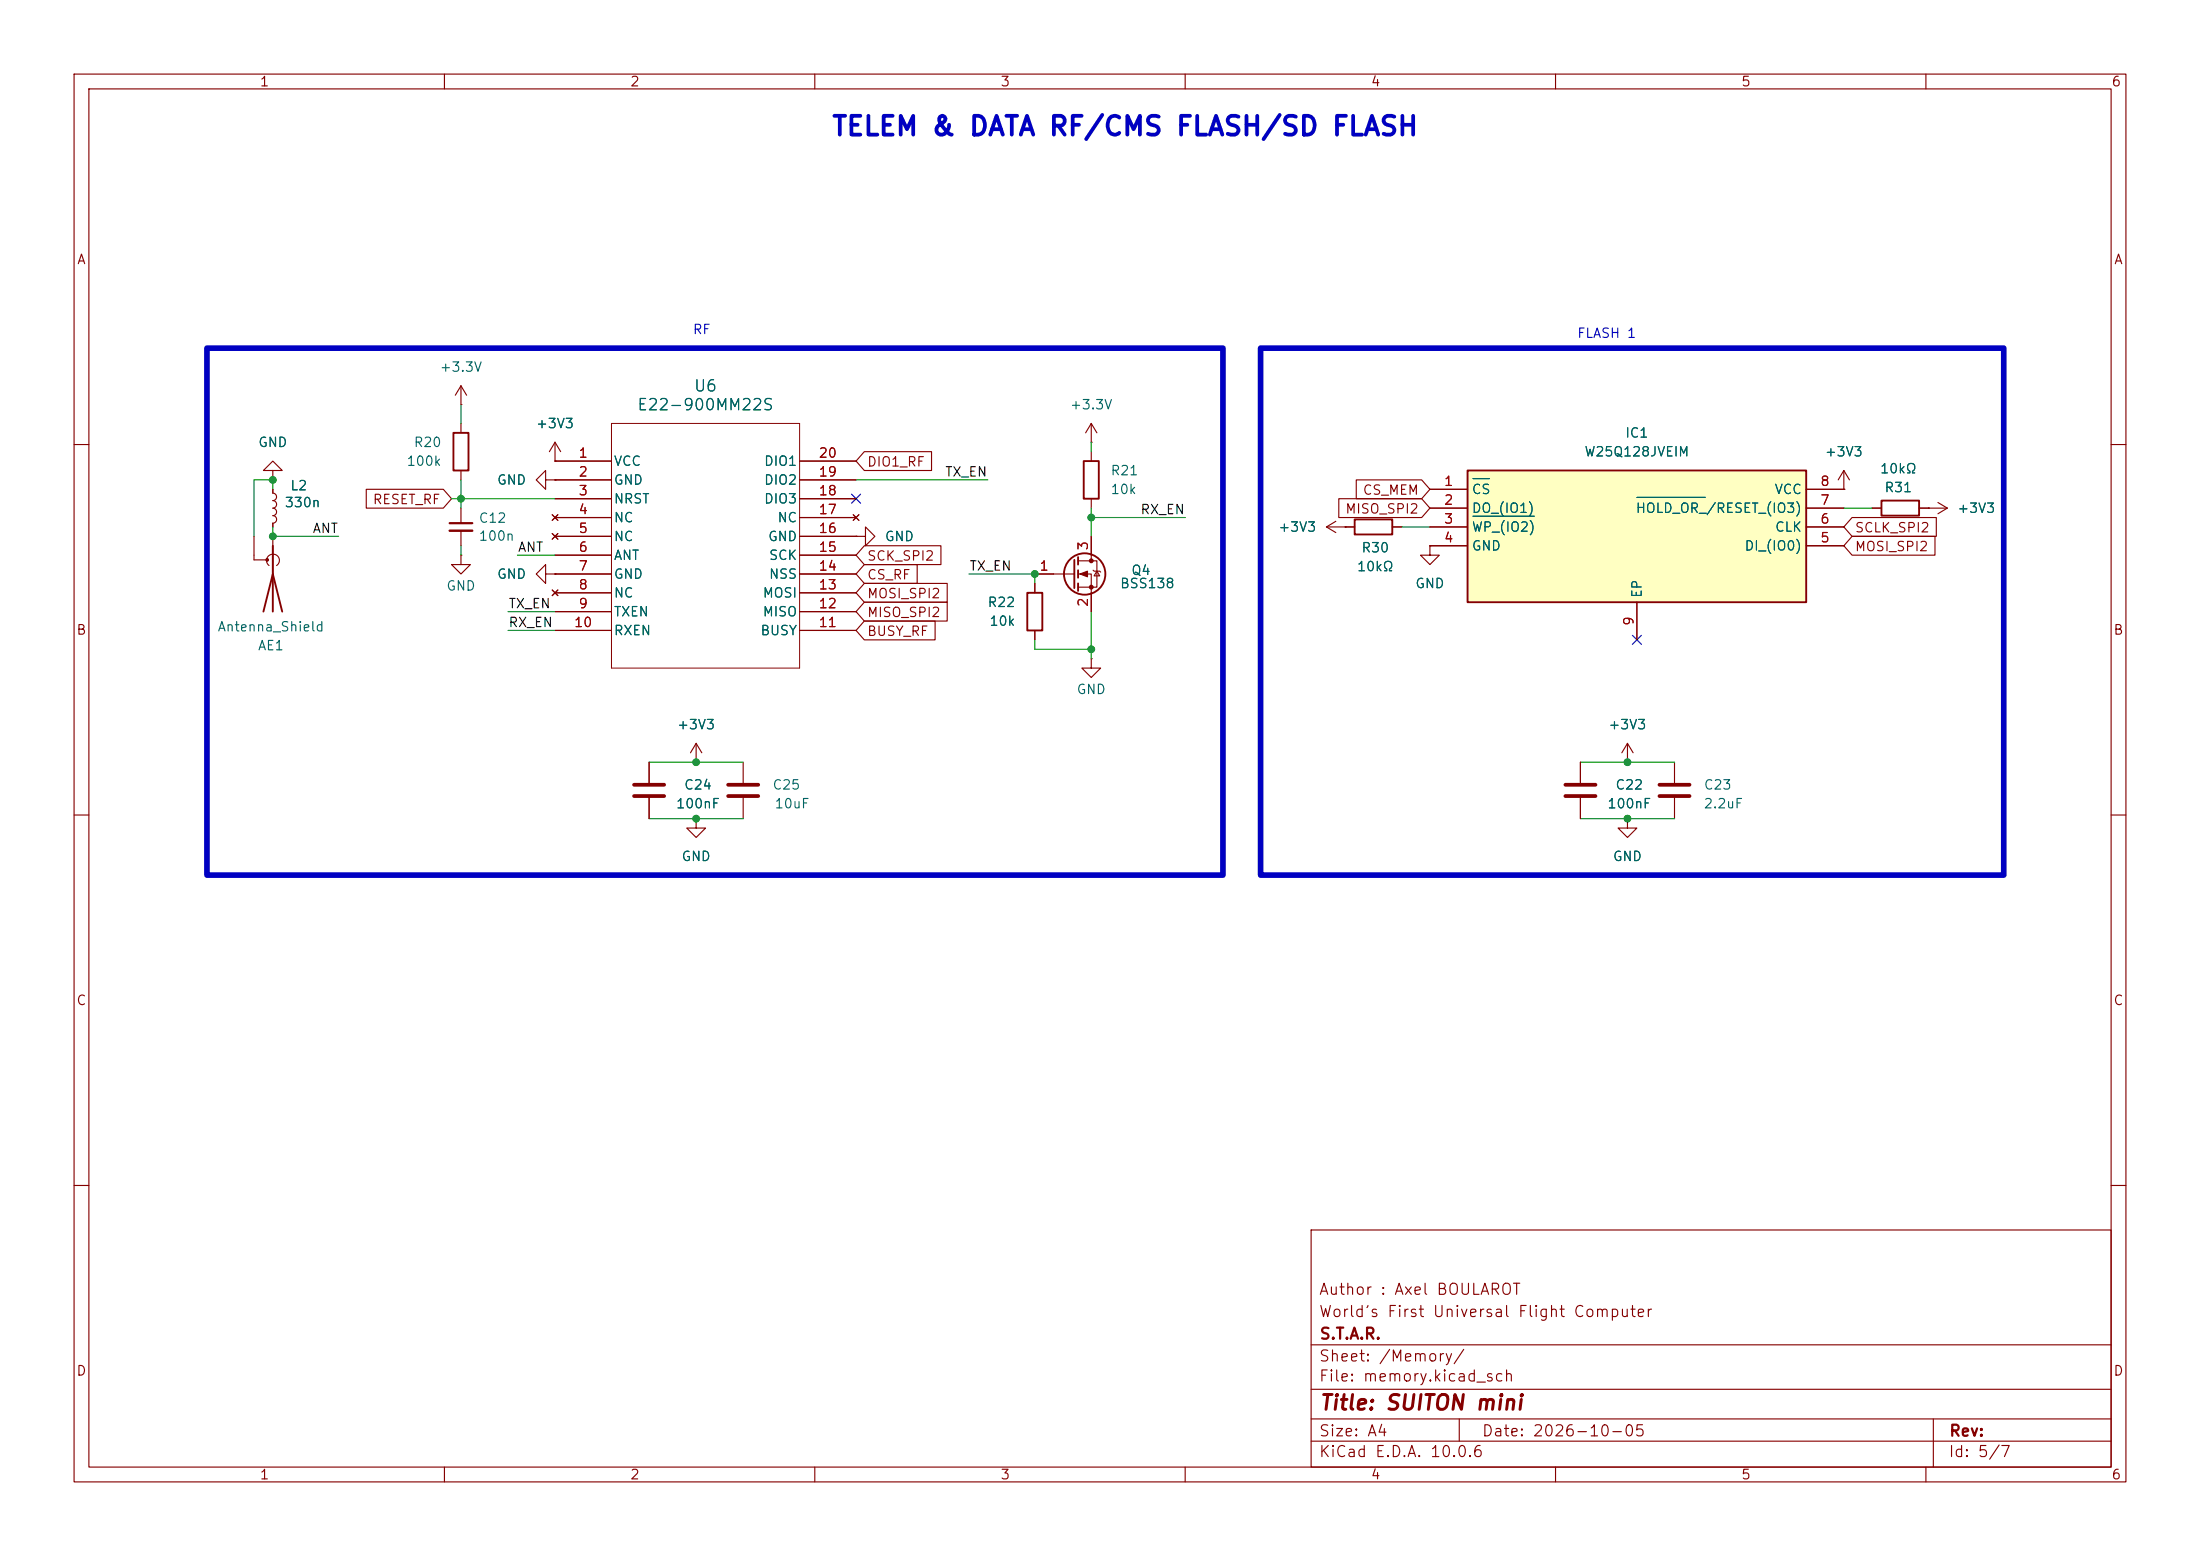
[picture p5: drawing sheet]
<svg xmlns="http://www.w3.org/2000/svg" width="297mm" height="210mm" viewBox="0 0 297 210" stroke-linecap="round" stroke-linejoin="round" font-family="sans-serif">
<g fill="none" stroke="#840000" stroke-width=".15">
<path d="M10 10h277v190h-277zM12 12h273v186h-273zM60 10v2M110 10v2M160 10v2M210 10v2M260 10v2M62.2 54.6h.1M62.2 52.1v2.5M62.2 57.2v1.2M62.2 52.1l-.7 1.2M62.2 52.1l.8 1.2"/>
<path d="M147.3 59.7h.1M147.3 57.2l-.7 1.2M147.3 57.2l.8 1.2M147.3 57.2v2.5M10 60h2M34.3 72.4v3.2h1.8M36.3 76.3a.85 .85 0 0 1-.1-1.2 .85 .85 0 0 1 1.3 0 .85 .85 0 0 1-.2 1.2M36.8 66v.6a.5 .5 0 0 1 .5 .5 .5 .5 0 0 1-.5 .5 .51 .51 0 0 1 .5 .5 .51 .51 0 0 1-.5 .5 .5 .5 0 0 1 .5 .5 .5 .5 0 0 1-.5 .5 .51 .51 0 0 1 .5 .5 .51 .51 0 0 1-.5 .5v.5M36.8 63.5h1.3l-1.3-1.3-1.2 1.3h1.2v1.3M36.8 64.8h.1M36.8 72.4v5.1M62.2 63.5v1.3"/>
<path d="M62.2 68.6v2M62.2 71.6v2.1M73.7 77.5v-1.3l-1.3 1.3 1.3 1.2v-1.2h1.2M74.9 77.5h.1M115.6 72.4h1.2v-1.3l1.3 1.3-1.3 1.3v-1.3M115.6 72.4h.1M139.7 78.7v1.3M179.1 71.1h3.8M179.1 71.1l1.2 .8M180.3 70.4l-1.2 .7M181.6 71.1h.1M188 71.1h1.2"/>
<path d="M193 73.7v1.2h1.3l-1.3 1.3-1.2-1.3h1.2M193 73.7h.1M248.9 66h.1M248.9 63.5l-.7 1.3M248.9 63.5l.8 1.3M248.9 63.5v2.5M252.7 68.6h1.3M259.1 68.6h1.2M285 60h2M139.7 85.1v1.3M147.3 88.9v1.3h1.3l-1.3 1.2-1.3-1.2h1.3M147.3 88.9h.1"/>
<path d="M10 110h2M213.4 102.9v2.8M213.4 107.7v2.8M219.7 102.9h.1M219.7 110.5v1.3h1.3l-1.3 1.2-1.3-1.2h1.3M219.7 110.5h.1M219.7 100.3l-.8 1.3M219.7 100.3l.8 1.3M219.7 100.3v2.6M226.1 102.9v2.8M226.1 107.7v2.8M285 110h2"/>
<path d="M10 160h2M177 166h108v32h-108zM285 160h2M60 198v2M110 198v2M160 198v2M177 194.5h108M177 191.5h108M177 187.5h108M177 181.5h108M197 191.5v3M210 198v2"/>
<path d="M260 198v2M261 191.5v6.5"/>
</g>
<path d="M211.3 107.4h4.1M211.3 105.9h4.1M224 107.4h4.1M224 105.9h4.1" fill="none" stroke="#840000" stroke-width=".51"/>
<path d="M60.7 70.6h3.1" fill="none" stroke="#840000" stroke-width=".3"/>
<path d="M60.7 71.6h3.1" fill="none" stroke="#840000" stroke-width=".33"/>
<path d="M61.2 58.4h2v5.1h-2zM36.8 73.7v8.9M182.9 70.1h5.1v2h-5.1zM254 67.6h5.1v2h-5.1zM35.6 82.6l1.2-5.1 1.3 5.1M138.7 80h2v5.1h-2z" fill="none" stroke="#840000" stroke-width=".25"/>
<circle cx="36.1" cy="75.6" r=".18" fill="#840000" stroke="#840000" stroke-width=".15"/>
<path d="M198.1 63.5h45.7v17.8h-45.7z" fill="#ffffc2"/>
<g fill="none" stroke="#840000" stroke-width=".25">
<path d="M145 75.6v3.8M145.5 75.2v1M145.5 77v1M145.5 78.7v1.1M146.3 62.2h2v5.1h-2zM198.1 63.5h45.7v17.8h-45.7z"/>
<circle cx="146.4" cy="77.5" r="2.79"/>
</g>
<g fill="none" stroke="#840000" stroke-width=".15">
<path d="M74.9 59.7l-.7 1.3M74.9 59.7l.8 1.3M74.9 59.7v2.5M36.8 64.8h.1M36.8 66v.5M36.8 70.6v.5M49.4 66h10.4l1.2 1.3-1.2 1.3h-10.4zM62.2 74.9v1.3h1.3l-1.3 1.3-1.2-1.3h1.2M62.2 74.9h.1M73.7 64.8v-1.3l-1.3 1.3 1.3 1.2v-1.2h1.2M74.5 69.5l.8 .7M74.5 72l.8 .8"/>
<path d="M74.5 79.6l.8 .8M74.9 64.8h.1M74.9 62.2h.1M74.9 77.5h.1M74.9 77.5h7.6M74.9 62.2h7.6M74.9 64.8h7.6M74.9 67.3h7.6M74.9 69.9h7.6M74.9 72.4h7.6M74.9 74.9h7.6M75.3 69.5l-.8 .7"/>
<path d="M75.3 72l-.8 .8M75.3 79.6l-.8 .8M107.9 77.5h7.7M107.9 62.2h7.7M107.9 64.8h7.7M107.9 67.3h7.7M107.9 69.9h7.7M107.9 72.4h7.7M107.9 74.9h7.7M115.2 69.5l.8 .7M115.6 72.4h.1M116 69.5l-.8 .7"/>
<path d="M116.7 73.7h10.3v2.5h-10.3l-1.1-1.3zM116.7 78.7h11.2v2.6h-11.2l-1.1-1.3zM116.7 76.2h7.1v2.5h-7.1l-1.1-1.2zM116.7 61h9.1v2.5h-9.1l-1.1-1.3zM139.7 77.5h5.3M139.7 78.7v1.3M145.5 75.7h2.6v3.5h-2.6M145.5 77.5h1.8v5.1M147.3 61v1.2M147.3 67.3v1.3M147.3 72.4v3.3M147.6 77l.1 .1h.8l.1 .1"/>
<path d="M148.1 77.1l.4 .6h-.8zM180.7 67.3h11.2l1.1 1.3-1.1 1.3h-11.2zM181.6 71.1h.1M181.6 71.1h1.3M183.1 64.8h8.8l1.1 1.2-1.1 1.3h-8.8zM188 71.1h1.2M193 73.7h.1M193 66h5.1M193 68.6h5.1M193 71.1h5.1M193 73.7h5.1M243.8 66h5.1"/>
<path d="M243.8 68.6h5.1M243.8 71.1h5.1M243.8 73.7h5.1M248.9 66h.1M250 72.4h11.2v2.5h-11.2l-1.1-1.2zM250 69.8h11.4v2.6h-11.4l-1.1-1.3zM252.7 68.6h1.3M259.1 68.6h3.8M260.3 68.6h.1M261.6 67.8l1.3 .8M262.9 68.6l-1.3 .7M74.9 80h7.6"/>
<path d="M74.9 82.6h7.6M74.9 85.1h7.6M107.9 80h7.7M107.9 82.6h7.7M107.9 85.1h7.7M116.7 81.3h11.2v2.5h-11.2l-1.1-1.2zM116.7 83.8h9.5v2.6h-9.5l-1.1-1.3zM139.7 85.1v1.3M221 81.3v5.1M87.6 102.9v2.8M87.6 107.7v2.8M94 110.5v1.3h1.2l-1.2 1.2-1.3-1.2h1.3"/>
<path d="M94 110.5h.1M94 102.9h.1M94 100.3l-.8 1.3M94 100.3l.7 1.3M94 100.3v2.6M100.3 102.9v2.8M100.3 107.7v2.8M213.4 102.9v2.8M213.4 107.7v2.8M219.7 102.9h.1M219.7 110.5h.1"/>
</g>
<path d="M198.9 64.6h2.2M198.9 69.7h8.2M221 67.1h9.2" fill="none" stroke="#006464" stroke-width=".15"/>
<path d="M85.6 107.4h4.1M85.6 105.9h4.1M98.3 107.4h4.1M98.3 105.9h4.1" fill="none" stroke="#840000" stroke-width=".51"/>
<g fill="#840000" stroke="#840000" stroke-width=".15">
<path d="M145.8 77.5l1-.4v.8z"/>
<circle cx="147.3" cy="75.7" r=".25"/>
<circle cx="147.3" cy="79.2" r=".25"/>
</g>
<path d="M82.5 57.2h25.4v33h-25.4z" fill="none" stroke="#840000" stroke-width=".14"/>
<g fill="none" stroke="#009600" stroke-width=".15">
<path d="M62.2 54.6v2.6M147.3 59.7v1.3M36.8 71.1v1.3h8.9M36.8 66v-1.2h-2.5v7.6M61 67.3h13.9M62.2 64.8v3.8M62.2 73.7v1.2M69.8 74.9h5.1M115.6 64.8h17.7M130.8 77.5h8.9v1.2M147.3 68.6v3.8M147.3 69.9h12.7"/>
<path d="M189.2 71.1h3.8M248.9 68.6h3.8M68.6 82.6h6.3M68.6 85.1h6.3M139.7 86.4v1.2h7.6M147.3 82.6v6.3M87.6 110.5h12.7M87.6 102.9h12.7M213.4 110.5h12.7M213.4 102.9h12.7"/>
</g>
<path d="M115 66.7l1.2 1.2M116.2 66.7l-1.2 1.2M220.4 85.8l1.2 1.2M221.6 85.8l-1.2 1.2" fill="none" stroke="#000084" stroke-width=".15"/>
<path d="M27.9 47h137.2v71.1h-137.2zM170.2 47h100.3v71.1h-100.3z" fill="none" stroke="#0000c2" stroke-width=".76"/>
<g fill="#009600" stroke="#009600" stroke-width=".14">
<circle cx="219.7" cy="102.9" r=".46"/>
<circle cx="219.7" cy="110.5" r=".46"/>
<circle cx="139.7" cy="77.5" r=".46"/>
<circle cx="147.3" cy="69.9" r=".46"/>
<circle cx="62.2" cy="67.3" r=".46"/>
<circle cx="36.8" cy="64.8" r=".46"/>
<circle cx="36.8" cy="72.4" r=".46"/>
<circle cx="147.3" cy="87.6" r=".46"/>
<circle cx="94" cy="110.5" r=".46"/>
<circle cx="94" cy="102.9" r=".46"/>
</g>
<text font-size="2.5" fill="#0000c2" x="112.1" y="18.9">TELEM &amp; DATA RF/CMS FLASH/SD FLASH</text>
<text font-size="2" fill="#840000" x="178" y="190.8">Title: SUITON mini</text>
<g font-size="1.5" fill="#006464">
<text x="93.6" y="53.2">U6</text>
<text x="85.9" y="55.8">E22-900MM22S</text>
</g>
<g font-size="1.5" fill="#840000">
<text x="178" y="178.1">World’s First Universal Flight Computer</text>
<text x="178" y="175.1">Author : Axel BOULAROT</text>
<text x="178" y="184.1">Sheet: /Memory/</text>
<text x="178" y="181.1">S.T.A.R.</text>
<text x="178" y="186.8">File: memory.kicad_sch</text>
<text x="178" y="197">KiCad E.D.A. 10.0.6</text>
<text x="178" y="194.2">Size: A4</text>
<text x="200" y="194.2">Date: 2026-10-05</text>
<text x="263" y="197">Id: 5/7</text>
<text x="263" y="194.2">Rev:</text>
</g>
<g font-size="1.3" fill="#840000">
<text x="35" y="12">1</text>
<text x="85" y="12">2</text>
<text x="135" y="12">3</text>
<text x="185" y="12">4</text>
<text x="235" y="12">5</text>
<text x="285" y="12">6</text>
<text x="10.3" y="36">A</text>
<text x="285.3" y="36">A</text>
<text x="117" y="63.3">DIO1_RF</text>
<text x="50.2" y="68.4">RESET_RF</text>
<text x="181.5" y="69.6">MISO_SPI2</text>
<text x="183.9" y="67.1">CS_MEM</text>
<text x="117" y="76">SCK_SPI2</text>
<text x="250.3" y="74.7">MOSI_SPI2</text>
<text x="250.3" y="72.2">SCLK_SPI2</text>
<text x="117" y="83.6">MISO_SPI2</text>
<text x="117" y="81.1">MOSI_SPI2</text>
<text x="117" y="78.5">CS_RF</text>
<text x="10.2" y="86">B</text>
<text x="117" y="86.1">BUSY_RF</text>
<text x="285.2" y="86">B</text>
<text x="10.2" y="136">C</text>
<text x="285.2" y="136">C</text>
<text x="10.2" y="186">D</text>
<text x="285.2" y="186">D</text>
<text x="35" y="200">1</text>
<text x="85" y="200">2</text>
<text x="135" y="200">3</text>
<text x="185" y="200">4</text>
<text x="235" y="200">5</text>
<text x="285" y="200">6</text>
</g>
<g font-size="1.3" fill="#0000c2">
<text x="93.4" y="45.4">RF</text>
<text x="212.8" y="45.9">FLASH 1</text>
</g>
<g font-size="1.3" fill="#006464">
<text x="59.3" y="50.5">+3.3V</text>
<text x="72.3" y="58.1">+3V3</text>
<text x="144.4" y="55.6">+3.3V</text>
<text x="219.3" y="59.4">IC1</text>
<text x="34.8" y="60.7">GND</text>
<text x="54.8" y="63.2">100k</text>
<text x="55.8" y="60.7">R20</text>
<text x="67" y="65.7">GND</text>
<text x="82.8" y="63.2">VCC</text>
<text x="82.8" y="65.7">GND</text>
<text x="103.1" y="65.7">DIO2</text>
<text x="103.1" y="63.2">DIO1</text>
<text x="149.8" y="64.5">R21</text>
<text x="213.8" y="61.9">W25Q128JVEIM</text>
<text x="246.3" y="61.9">+3V3</text>
<text x="253.7" y="64.2">10kΩ</text>
<text x="38.3" y="68.8">330n</text>
<text x="39.1" y="66.5">L2</text>
<text x="64.5" y="70.9">C12</text>
<text x="82.8" y="68.3">NRST</text>
<text x="82.8" y="70.8">NC</text>
<text x="103.1" y="68.3">DIO3</text>
<text x="104.9" y="70.8">NC</text>
<text x="149.8" y="67">10k</text>
<text x="198.6" y="67">CS</text>
<text x="198.6" y="69.5">DO_(IO1)</text>
<text x="220.7" y="69.5">HOLD_OR_/RESET_(IO3)</text>
<text x="239.5" y="67">VCC</text>
<text x="254.3" y="66.7">R31</text>
<text x="264.1" y="69.5">+3V3</text>
<text x="64.5" y="73.3">100n</text>
<text x="82.8" y="73.4">NC</text>
<text x="82.8" y="75.9">ANT</text>
<text x="103.6" y="73.4">GND</text>
<text x="103.7" y="75.9">SCK</text>
<text x="119.4" y="73.4">GND</text>
<text x="152.6" y="77.9">Q4</text>
<text x="172.5" y="72.1">+3V3</text>
<text x="183.1" y="77.4">10kΩ</text>
<text x="183.7" y="74.9">R30</text>
<text x="198.6" y="72.1">WP_(IO2)</text>
<text x="198.6" y="74.6">GND</text>
<text x="235.4" y="74.6">DI_(IO0)</text>
<text x="239.5" y="72.1">CLK</text>
<text x="60.2" y="80">GND</text>
<text x="67" y="78.4">GND</text>
<text x="82.8" y="78.4">GND</text>
<text x="82.8" y="81">NC</text>
<text x="82.8" y="83.5">TXEN</text>
<text x="102.9" y="83.5">MISO</text>
<text x="102.9" y="81">MOSI</text>
<text x="103.7" y="78.4">NSS</text>
<text x="133.2" y="82.2">R22</text>
<text x="151.1" y="79.7">BSS138</text>
<text x="191" y="79.7">GND</text>
<text x="221.9" y="80.8" transform="rotate(-90 221.9 80.8)">EP</text>
<text x="29.3" y="85.5">Antenna_Shield</text>
<text x="34.7" y="88.1">AE1</text>
<text x="82.8" y="86.1">RXEN</text>
<text x="102.6" y="86.1">BUSY</text>
<text x="133.5" y="84.8">10k</text>
<text x="145.3" y="94">GND</text>
<text x="91.3" y="98.8">+3V3</text>
<text x="217" y="98.8">+3V3</text>
<text x="92.3" y="106.9">C24</text>
<text x="104.2" y="106.9">C25</text>
<text x="218" y="106.9">C22</text>
<text x="229.9" y="106.9">C23</text>
<text x="91.2" y="109.4">100nF</text>
<text x="104.5" y="109.4">10uF</text>
<text x="216.9" y="109.4">100nF</text>
<text x="229.9" y="109.4">2.2uF</text>
<text x="91.9" y="116.5">GND</text>
<text x="217.6" y="116.5">GND</text>
</g>
<g font-size="1.3" fill="#a90000">
<text x="78" y="62.1">1</text>
<text x="78" y="64.6">2</text>
<text x="110.4" y="64.6">19</text>
<text x="110.4" y="62.1">20</text>
<text x="194.8" y="65.9">1</text>
<text x="245.6" y="65.9">8</text>
<text x="78" y="67.2">3</text>
<text x="78" y="69.7">4</text>
<text x="110.4" y="69.7">17</text>
<text x="110.4" y="67.2">18</text>
<text x="194.8" y="68.4">2</text>
<text x="194.8" y="71">3</text>
<text x="245.6" y="71">6</text>
<text x="245.6" y="68.4">7</text>
<text x="78" y="72.3">5</text>
<text x="78" y="74.8">6</text>
<text x="78" y="77.3">7</text>
<text x="110.4" y="77.3">14</text>
<text x="110.4" y="74.8">15</text>
<text x="110.4" y="72.3">16</text>
<text x="140.2" y="77.3">1</text>
<text x="147.2" y="74.4" transform="rotate(-90 147.2 74.4)">3</text>
<text x="194.8" y="73.5">4</text>
<text x="245.6" y="73.5">5</text>
<text x="78" y="79.9">8</text>
<text x="78" y="82.4">9</text>
<text x="110.4" y="82.4">12</text>
<text x="110.4" y="79.9">13</text>
<text x="147.2" y="82" transform="rotate(-90 147.2 82)">2</text>
<text x="77.4" y="85">10</text>
<text x="110.4" y="85">11</text>
<text x="220.8" y="84.6" transform="rotate(-90 220.8 84.6)">9</text>
</g>
<g font-size="1.3" fill="#0f0f0f">
<text x="127.5" y="64.6">TX_EN</text>
<text x="153.9" y="69.7">RX_EN</text>
<text x="42.1" y="72.3">ANT</text>
<text x="69.8" y="74.8">ANT</text>
<text x="130.8" y="77.3">TX_EN</text>
<text x="68.6" y="82.4">TX_EN</text>
<text x="68.6" y="85">RX_EN</text>
</g>
</svg>
